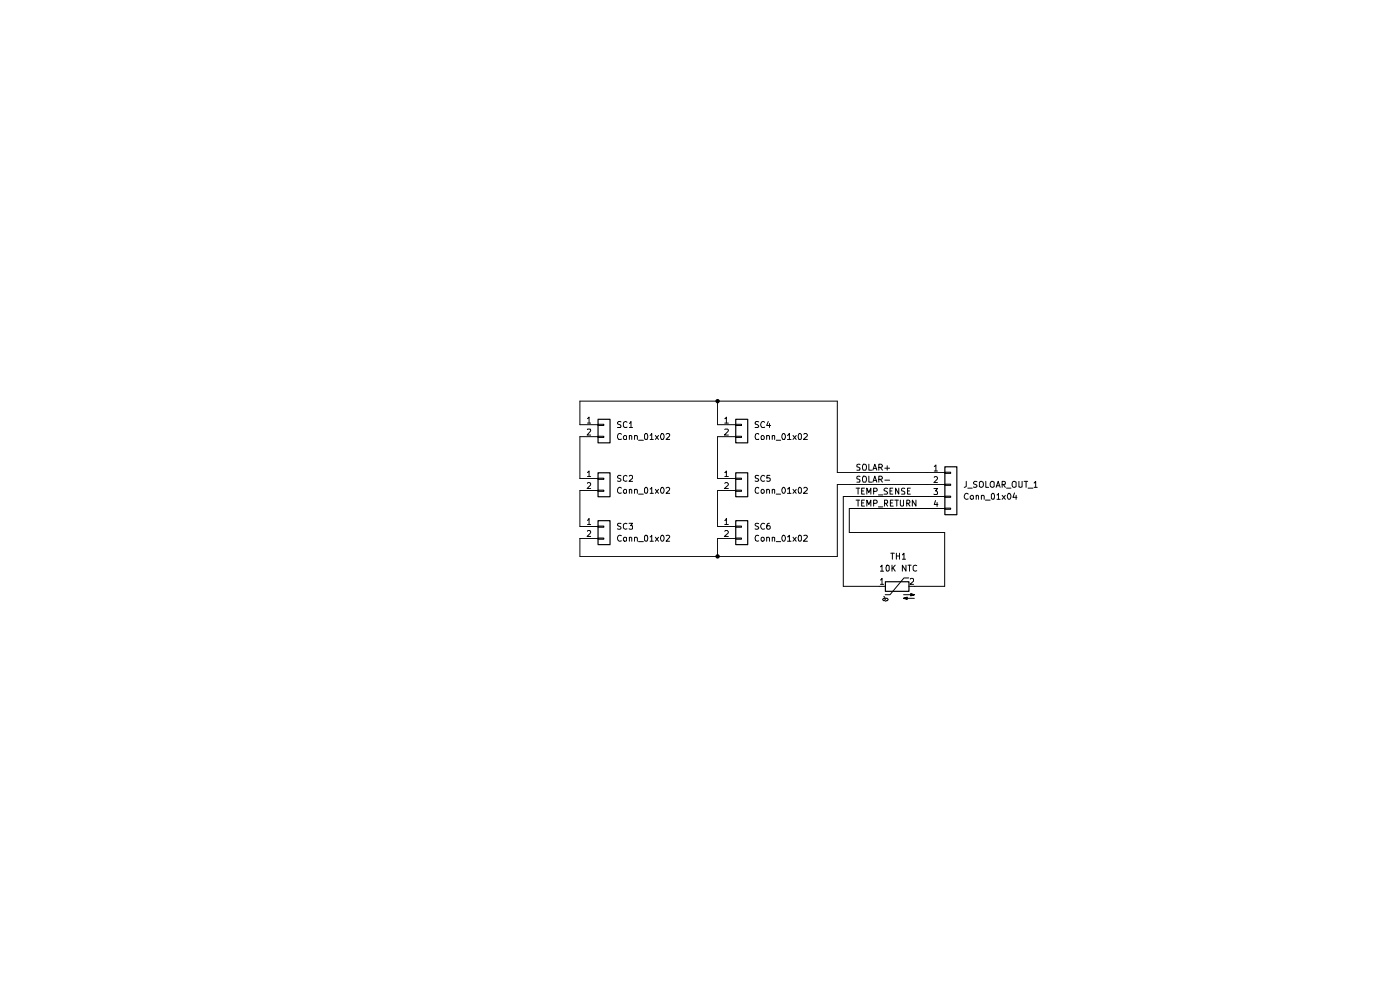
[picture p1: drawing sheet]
(kicad_sch
 (version 20260306)
 (generator "eeschema")
 (generator_version "10.0")
 (paper "A4")
 (lib_symbols
  (symbol "Connector_Generic:Conn_01x02"
   (pin_names
    (offset 1.016) (hide yes)) (exclude_from_sim no) (in_bom yes) (on_board yes)
   (in_pos_files yes)
   (duplicate_pin_numbers_are_jumpers no)
   (property "Reference" "J" (at 0 2.54 0) (show_name no) (do_not_autoplace no) (effects (font (size 1.27 1.27))))
   (property "Value" "Conn_01x02" (at 0 -5.08 0) (show_name no) (do_not_autoplace no) (effects (font (size 1.27 1.27))))
   (property "Footprint" "" (at 0 0 0) (show_name no) (do_not_autoplace no) (hide yes) (effects (font (size 1.27 1.27))))
   (property "Datasheet" "" (at 0 0 0) (show_name no) (do_not_autoplace no) (hide yes) (effects (font (size 1.27 1.27))))
   (property "Description" "Generic connector, single row, 01x02, script generated (kicad-library-utils/schlib/autogen/connector/)" (at 0 0 0) (show_name no) (do_not_autoplace no) (hide yes) (effects (font (size 1.27 1.27))))
   (symbol "Conn_01x02_1_1"
    (rectangle (start -1.27 1.27) (end 1.27 -3.81) (stroke (width 0.254) (type default)) (fill (type background)))
    (rectangle (start -1.27 0.127) (end 0 -0.127) (stroke (width 0.1524) (type default)) (fill (type none)))
    (rectangle (start -1.27 -2.413) (end 0 -2.667) (stroke (width 0.1524) (type default)) (fill (type none)))
    (pin passive line (at -5.08 0 0) (length 3.81) (name "Pin_1" (effects (font (size 1.27 1.27)))) (number "1" (effects (font (size 1.27 1.27)))))
    (pin passive line (at -5.08 -2.54 0) (length 3.81) (name "Pin_2" (effects (font (size 1.27 1.27)))) (number "2" (effects (font (size 1.27 1.27))))))
   (embedded_fonts no))
  (symbol "Connector_Generic:Conn_01x04"
   (pin_names
    (offset 1.016) (hide yes)) (exclude_from_sim no) (in_bom yes) (on_board yes)
   (in_pos_files yes)
   (duplicate_pin_numbers_are_jumpers no)
   (property "Reference" "J" (at 0 5.08 0) (show_name no) (do_not_autoplace no) (effects (font (size 1.27 1.27))))
   (property "Value" "Conn_01x04" (at 0 -7.62 0) (show_name no) (do_not_autoplace no) (effects (font (size 1.27 1.27))))
   (property "Footprint" "" (at 0 0 0) (show_name no) (do_not_autoplace no) (hide yes) (effects (font (size 1.27 1.27))))
   (property "Datasheet" "" (at 0 0 0) (show_name no) (do_not_autoplace no) (hide yes) (effects (font (size 1.27 1.27))))
   (property "Description" "Generic connector, single row, 01x04, script generated (kicad-library-utils/schlib/autogen/connector/)" (at 0 0 0) (show_name no) (do_not_autoplace no) (hide yes) (effects (font (size 1.27 1.27))))
   (symbol "Conn_01x04_1_1"
    (rectangle (start -1.27 3.81) (end 1.27 -6.35) (stroke (width 0.254) (type default)) (fill (type background)))
    (rectangle (start -1.27 2.667) (end 0 2.413) (stroke (width 0.1524) (type default)) (fill (type none)))
    (rectangle (start -1.27 0.127) (end 0 -0.127) (stroke (width 0.1524) (type default)) (fill (type none)))
    (rectangle (start -1.27 -2.413) (end 0 -2.667) (stroke (width 0.1524) (type default)) (fill (type none)))
    (rectangle (start -1.27 -4.953) (end 0 -5.207) (stroke (width 0.1524) (type default)) (fill (type none)))
    (pin passive line (at -5.08 2.54 0) (length 3.81) (name "Pin_1" (effects (font (size 1.27 1.27)))) (number "1" (effects (font (size 1.27 1.27)))))
    (pin passive line (at -5.08 0 0) (length 3.81) (name "Pin_2" (effects (font (size 1.27 1.27)))) (number "2" (effects (font (size 1.27 1.27)))))
    (pin passive line (at -5.08 -2.54 0) (length 3.81) (name "Pin_3" (effects (font (size 1.27 1.27)))) (number "3" (effects (font (size 1.27 1.27)))))
    (pin passive line (at -5.08 -5.08 0) (length 3.81) (name "Pin_4" (effects (font (size 1.27 1.27)))) (number "4" (effects (font (size 1.27 1.27))))))
   (embedded_fonts no))
  (symbol "Device:Thermistor_NTC"
   (pin_names
    (offset 0) (hide yes)) (exclude_from_sim no) (in_bom yes) (on_board yes)
   (in_pos_files yes)
   (duplicate_pin_numbers_are_jumpers no)
   (property "Reference" "TH" (at -4.445 0 90) (show_name no) (do_not_autoplace no) (effects (font (size 1.27 1.27))))
   (property "Value" "Thermistor_NTC" (at 3.175 0 90) (show_name no) (do_not_autoplace no) (effects (font (size 1.27 1.27))))
   (property "Footprint" "" (at 0 1.27 0) (show_name no) (do_not_autoplace no) (hide yes) (effects (font (size 1.27 1.27))))
   (property "Datasheet" "" (at 0 1.27 0) (show_name no) (do_not_autoplace no) (hide yes) (effects (font (size 1.27 1.27))))
   (property "Description" "Temperature dependent resistor, negative temperature coefficient" (at 0 0 0) (show_name no) (do_not_autoplace no) (hide yes) (effects (font (size 1.27 1.27))))
   (symbol "Thermistor_NTC_0_1"
    (arc (start -3.175 2.413) (mid -3.0506 2.3165) (end -3.048 2.159) (stroke (width 0) (type default)) (fill (type none)))
    (arc (start -3.048 2.794) (mid -2.9736 2.9736) (end -2.794 3.048) (stroke (width 0) (type default)) (fill (type none)))
    (arc (start -2.794 3.048) (mid -2.6144 2.9736) (end -2.54 2.794) (stroke (width 0) (type default)) (fill (type none)))
    (arc (start -2.794 2.54) (mid -2.9736 2.6144) (end -3.048 2.794) (stroke (width 0) (type default)) (fill (type none)))
    (arc (start -2.794 1.905) (mid -2.9736 1.9794) (end -3.048 2.159) (stroke (width 0) (type default)) (fill (type none)))
    (arc (start -2.54 2.159) (mid -2.6144 1.9794) (end -2.794 1.905) (stroke (width 0) (type default)) (fill (type none)))
    (arc (start -2.159 2.794) (mid -2.434 2.5608) (end -2.794 2.54) (stroke (width 0) (type default)) (fill (type none)))
    (polyline (pts (xy -2.54 2.159) (xy -2.54 2.794)) (stroke (width 0) (type default)) (fill (type none)))
    (polyline (pts (xy -2.54 -3.683) (xy -2.54 -1.397) (xy -2.794 -2.159) (xy -2.286 -2.159) (xy -2.54 -1.397) (xy -2.54 -1.651)) (stroke (width 0) (type default)) (fill (type outline)))
    (polyline (pts (xy -1.778 2.54) (xy -1.778 1.524) (xy 1.778 -1.524) (xy 1.778 -2.54)) (stroke (width 0) (type default)) (fill (type none)))
    (polyline (pts (xy -1.778 -1.397) (xy -1.778 -3.683) (xy -2.032 -2.921) (xy -1.524 -2.921) (xy -1.778 -3.683) (xy -1.778 -3.429)) (stroke (width 0) (type default)) (fill (type outline)))
    (rectangle (start -1.016 2.54) (end 1.016 -2.54) (stroke (width 0.254) (type default)) (fill (type none))))
   (symbol "Thermistor_NTC_1_1"
    (pin passive line (at 0 3.81 270) (length 1.27) (name "" (effects (font (size 1.27 1.27)))) (number "1" (effects (font (size 1.27 1.27)))))
    (pin passive line (at 0 -3.81 90) (length 1.27) (name "" (effects (font (size 1.27 1.27)))) (number "2" (effects (font (size 1.27 1.27))))))
   (embedded_fonts no)))
 (junction
  (at 152.4 85.09)
  (diameter 0)
  (color 0 0 0 0))
 (junction
  (at 152.4 118.11)
  (diameter 0)
  (color 0 0 0 0))
 (wire
  (pts (xy 177.8 100.33) (xy 177.8 85.09))
  (stroke (width 0) (type default)))
 (wire
  (pts (xy 179.07 124.46) (xy 186.69 124.46))
  (stroke (width 0) (type default)))
 (wire
  (pts (xy 123.19 90.17) (xy 123.19 85.09))
  (stroke (width 0) (type default)))
 (wire
  (pts (xy 152.4 85.09) (xy 177.8 85.09))
  (stroke (width 0) (type default)))
 (wire
  (pts (xy 200.66 124.46) (xy 200.66 113.03))
  (stroke (width 0) (type default)))
 (wire
  (pts (xy 179.07 105.41) (xy 179.07 124.46))
  (stroke (width 0) (type default)))
 (wire
  (pts (xy 152.4 114.3) (xy 152.4 118.11))
  (stroke (width 0) (type default)))
 (wire
  (pts (xy 123.19 104.14) (xy 123.19 111.76))
  (stroke (width 0) (type default)))
 (wire
  (pts (xy 180.34 107.95) (xy 196.85 107.95))
  (stroke (width 0) (type default)))
 (wire
  (pts (xy 152.4 92.71) (xy 152.4 101.6))
  (stroke (width 0) (type default)))
 (wire
  (pts (xy 152.4 118.11) (xy 177.8 118.11))
  (stroke (width 0) (type default)))
 (wire
  (pts (xy 123.19 114.3) (xy 123.19 118.11))
  (stroke (width 0) (type default)))
 (wire
  (pts (xy 123.19 92.71) (xy 123.19 101.6))
  (stroke (width 0) (type default)))
 (wire
  (pts (xy 152.4 85.09) (xy 152.4 90.17))
  (stroke (width 0) (type default)))
 (wire
  (pts (xy 177.8 102.87) (xy 196.85 102.87))
  (stroke (width 0) (type default)))
 (wire
  (pts (xy 194.31 124.46) (xy 200.66 124.46))
  (stroke (width 0) (type default)))
 (wire
  (pts (xy 123.19 118.11) (xy 152.4 118.11))
  (stroke (width 0) (type default)))
 (wire
  (pts (xy 177.8 100.33) (xy 196.85 100.33))
  (stroke (width 0) (type default)))
 (wire
  (pts (xy 123.19 85.09) (xy 152.4 85.09))
  (stroke (width 0) (type default)))
 (wire
  (pts (xy 152.4 104.14) (xy 152.4 111.76))
  (stroke (width 0) (type default)))
 (wire
  (pts (xy 179.07 105.41) (xy 196.85 105.41))
  (stroke (width 0) (type default)))
 (wire
  (pts (xy 180.34 113.03) (xy 180.34 107.95))
  (stroke (width 0) (type default)))
 (wire
  (pts (xy 200.66 113.03) (xy 180.34 113.03))
  (stroke (width 0) (type default)))
 (wire
  (pts (xy 177.8 102.87) (xy 177.8 118.11))
  (stroke (width 0) (type default)))
 (label "TEMP_RETURN"
  (at 181.61 107.95 0)
  (effects (font (size 1.27 1.27)) (justify left bottom)))
 (label "SOLAR+"
  (at 181.61 100.33 0)
  (effects (font (size 1.27 1.27)) (justify left bottom)))
 (label "TEMP_SENSE"
  (at 181.61 105.41 0)
  (effects (font (size 1.27 1.27)) (justify left bottom)))
 (label "SOLAR-"
  (at 181.61 102.87 0)
  (effects (font (size 1.27 1.27)) (justify left bottom)))
 (symbol
  (lib_id "Connector_Generic:Conn_01x02")
  (at 128.27 101.6 0)
  (unit 1)
  (body_style 1)
  (exclude_from_sim no)
  (in_bom yes)
  (on_board yes)
  (in_pos_files yes)
  (dnp no)
  (fields_autoplaced yes)
  (property "Reference" "SC2" (at 130.81 101.5999 0) (show_name no) (do_not_autoplace no) (effects (font (size 1.27 1.27)) (justify left)))
  (property "Value" "Conn_01x02" (at 130.81 104.1399 0) (show_name no) (do_not_autoplace no) (effects (font (size 1.27 1.27)) (justify left)))
  (property "Footprint" "solar_cells:ANYSOLAR_KXOB201K04TF" (at 128.27 101.6 0) (hide yes) (show_name no) (do_not_autoplace no) (effects (font (size 1.27 1.27))))
  (property "Datasheet" "" (at 128.27 101.6 0) (hide yes) (show_name no) (do_not_autoplace no) (effects (font (size 1.27 1.27))))
  (property "Description" "Generic connector, single row, 01x02, script generated (kicad-library-utils/schlib/autogen/connector/)" (at 128.27 101.6 0) (hide yes) (show_name no) (do_not_autoplace no) (effects (font (size 1.27 1.27))))
  (pin "2")
  (pin "1"))
 (symbol
  (lib_id "Connector_Generic:Conn_01x02")
  (at 157.48 111.76 0)
  (unit 1)
  (body_style 1)
  (exclude_from_sim no)
  (in_bom yes)
  (on_board yes)
  (in_pos_files yes)
  (dnp no)
  (fields_autoplaced yes)
  (property "Reference" "SC6" (at 160.02 111.7599 0) (show_name no) (do_not_autoplace no) (effects (font (size 1.27 1.27)) (justify left)))
  (property "Value" "Conn_01x02" (at 160.02 114.2999 0) (show_name no) (do_not_autoplace no) (effects (font (size 1.27 1.27)) (justify left)))
  (property "Footprint" "solar_cells:ANYSOLAR_KXOB201K04TF" (at 157.48 111.76 0) (hide yes) (show_name no) (do_not_autoplace no) (effects (font (size 1.27 1.27))))
  (property "Datasheet" "" (at 157.48 111.76 0) (hide yes) (show_name no) (do_not_autoplace no) (effects (font (size 1.27 1.27))))
  (property "Description" "Generic connector, single row, 01x02, script generated (kicad-library-utils/schlib/autogen/connector/)" (at 157.48 111.76 0) (hide yes) (show_name no) (do_not_autoplace no) (effects (font (size 1.27 1.27))))
  (pin "2")
  (pin "1"))
 (symbol
  (lib_id "Connector_Generic:Conn_01x02")
  (at 157.48 90.17 0)
  (unit 1)
  (body_style 1)
  (exclude_from_sim no)
  (in_bom yes)
  (on_board yes)
  (in_pos_files yes)
  (dnp no)
  (fields_autoplaced yes)
  (property "Reference" "SC4" (at 160.02 90.1699 0) (show_name no) (do_not_autoplace no) (effects (font (size 1.27 1.27)) (justify left)))
  (property "Value" "Conn_01x02" (at 160.02 92.7099 0) (show_name no) (do_not_autoplace no) (effects (font (size 1.27 1.27)) (justify left)))
  (property "Footprint" "solar_cells:ANYSOLAR_KXOB201K04TF" (at 157.48 90.17 0) (hide yes) (show_name no) (do_not_autoplace no) (effects (font (size 1.27 1.27))))
  (property "Datasheet" "" (at 157.48 90.17 0) (hide yes) (show_name no) (do_not_autoplace no) (effects (font (size 1.27 1.27))))
  (property "Description" "Generic connector, single row, 01x02, script generated (kicad-library-utils/schlib/autogen/connector/)" (at 157.48 90.17 0) (hide yes) (show_name no) (do_not_autoplace no) (effects (font (size 1.27 1.27))))
  (pin "2")
  (pin "1"))
 (symbol
  (lib_id "Connector_Generic:Conn_01x02")
  (at 157.48 101.6 0)
  (unit 1)
  (body_style 1)
  (exclude_from_sim no)
  (in_bom yes)
  (on_board yes)
  (in_pos_files yes)
  (dnp no)
  (fields_autoplaced yes)
  (property "Reference" "SC5" (at 160.02 101.5999 0) (show_name no) (do_not_autoplace no) (effects (font (size 1.27 1.27)) (justify left)))
  (property "Value" "Conn_01x02" (at 160.02 104.1399 0) (show_name no) (do_not_autoplace no) (effects (font (size 1.27 1.27)) (justify left)))
  (property "Footprint" "solar_cells:ANYSOLAR_KXOB201K04TF" (at 157.48 101.6 0) (hide yes) (show_name no) (do_not_autoplace no) (effects (font (size 1.27 1.27))))
  (property "Datasheet" "" (at 157.48 101.6 0) (hide yes) (show_name no) (do_not_autoplace no) (effects (font (size 1.27 1.27))))
  (property "Description" "Generic connector, single row, 01x02, script generated (kicad-library-utils/schlib/autogen/connector/)" (at 157.48 101.6 0) (hide yes) (show_name no) (do_not_autoplace no) (effects (font (size 1.27 1.27))))
  (pin "2")
  (pin "1"))
 (symbol
  (lib_id "Connector_Generic:Conn_01x02")
  (at 128.27 111.76 0)
  (unit 1)
  (body_style 1)
  (exclude_from_sim no)
  (in_bom yes)
  (on_board yes)
  (in_pos_files yes)
  (dnp no)
  (fields_autoplaced yes)
  (property "Reference" "SC3" (at 130.81 111.7599 0) (show_name no) (do_not_autoplace no) (effects (font (size 1.27 1.27)) (justify left)))
  (property "Value" "Conn_01x02" (at 130.81 114.2999 0) (show_name no) (do_not_autoplace no) (effects (font (size 1.27 1.27)) (justify left)))
  (property "Footprint" "solar_cells:ANYSOLAR_KXOB201K04TF" (at 128.27 111.76 0) (hide yes) (show_name no) (do_not_autoplace no) (effects (font (size 1.27 1.27))))
  (property "Datasheet" "" (at 128.27 111.76 0) (hide yes) (show_name no) (do_not_autoplace no) (effects (font (size 1.27 1.27))))
  (property "Description" "Generic connector, single row, 01x02, script generated (kicad-library-utils/schlib/autogen/connector/)" (at 128.27 111.76 0) (hide yes) (show_name no) (do_not_autoplace no) (effects (font (size 1.27 1.27))))
  (pin "2")
  (pin "1"))
 (symbol
  (lib_id "Connector_Generic:Conn_01x02")
  (at 128.27 90.17 0)
  (unit 1)
  (body_style 1)
  (exclude_from_sim no)
  (in_bom yes)
  (on_board yes)
  (in_pos_files yes)
  (dnp no)
  (fields_autoplaced yes)
  (property "Reference" "SC1" (at 130.81 90.1699 0) (show_name no) (do_not_autoplace no) (effects (font (size 1.27 1.27)) (justify left)))
  (property "Value" "Conn_01x02" (at 130.81 92.7099 0) (show_name no) (do_not_autoplace no) (effects (font (size 1.27 1.27)) (justify left)))
  (property "Footprint" "solar_cells:ANYSOLAR_KXOB201K04TF" (at 128.27 90.17 0) (hide yes) (show_name no) (do_not_autoplace no) (effects (font (size 1.27 1.27))))
  (property "Datasheet" "" (at 128.27 90.17 0) (hide yes) (show_name no) (do_not_autoplace no) (effects (font (size 1.27 1.27))))
  (property "Description" "Generic connector, single row, 01x02, script generated (kicad-library-utils/schlib/autogen/connector/)" (at 128.27 90.17 0) (hide yes) (show_name no) (do_not_autoplace no) (effects (font (size 1.27 1.27))))
  (pin "2")
  (pin "1"))
 (symbol
  (lib_id "Device:Thermistor_NTC")
  (at 190.5 124.46 90)
  (unit 1)
  (body_style 1)
  (exclude_from_sim no)
  (in_bom yes)
  (on_board yes)
  (in_pos_files yes)
  (dnp no)
  (fields_autoplaced yes)
  (property "Reference" "TH1" (at 190.8175 118.11 90) (show_name no) (do_not_autoplace no) (effects (font (size 1.27 1.27))))
  (property "Value" "10K NTC" (at 190.8175 120.65 90) (show_name no) (do_not_autoplace no) (effects (font (size 1.27 1.27))))
  (property "Footprint" "Diode_THT:D_DO-35_SOD27_P7.62mm_Horizontal" (at 189.23 124.46 0) (hide yes) (show_name no) (do_not_autoplace no) (effects (font (size 1.27 1.27))))
  (property "Datasheet" "" (at 189.23 124.46 0) (hide yes) (show_name no) (do_not_autoplace no) (effects (font (size 1.27 1.27))))
  (property "Description" "Temperature dependent resistor, negative temperature coefficient" (at 190.5 124.46 0) (hide yes) (show_name no) (do_not_autoplace no) (effects (font (size 1.27 1.27))))
  (pin "1")
  (pin "2"))
 (symbol
  (lib_id "Connector_Generic:Conn_01x04")
  (at 201.93 102.87 0)
  (unit 1)
  (body_style 1)
  (exclude_from_sim no)
  (in_bom yes)
  (on_board yes)
  (in_pos_files yes)
  (dnp no)
  (fields_autoplaced yes)
  (property "Reference" "J_SOLOAR_OUT_1" (at 204.47 102.8699 0) (show_name no) (do_not_autoplace no) (effects (font (size 1.27 1.27)) (justify left)))
  (property "Value" "Conn_01x04" (at 204.47 105.4099 0) (show_name no) (do_not_autoplace no) (effects (font (size 1.27 1.27)) (justify left)))
  (property "Footprint" "Connector_JST:JST_PH_S4B-PH-K_1x04_P2.00mm_Horizontal" (at 201.93 102.87 0) (hide yes) (show_name no) (do_not_autoplace no) (effects (font (size 1.27 1.27))))
  (property "Datasheet" "" (at 201.93 102.87 0) (hide yes) (show_name no) (do_not_autoplace no) (effects (font (size 1.27 1.27))))
  (property "Description" "Generic connector, single row, 01x04, script generated (kicad-library-utils/schlib/autogen/connector/)" (at 201.93 102.87 0) (hide yes) (show_name no) (do_not_autoplace no) (effects (font (size 1.27 1.27))))
  (pin "1")
  (pin "2")
  (pin "3")
  (pin "4"))
 (sheet_instances
  (path ""
   (page "1")))
 (embedded_fonts no))
